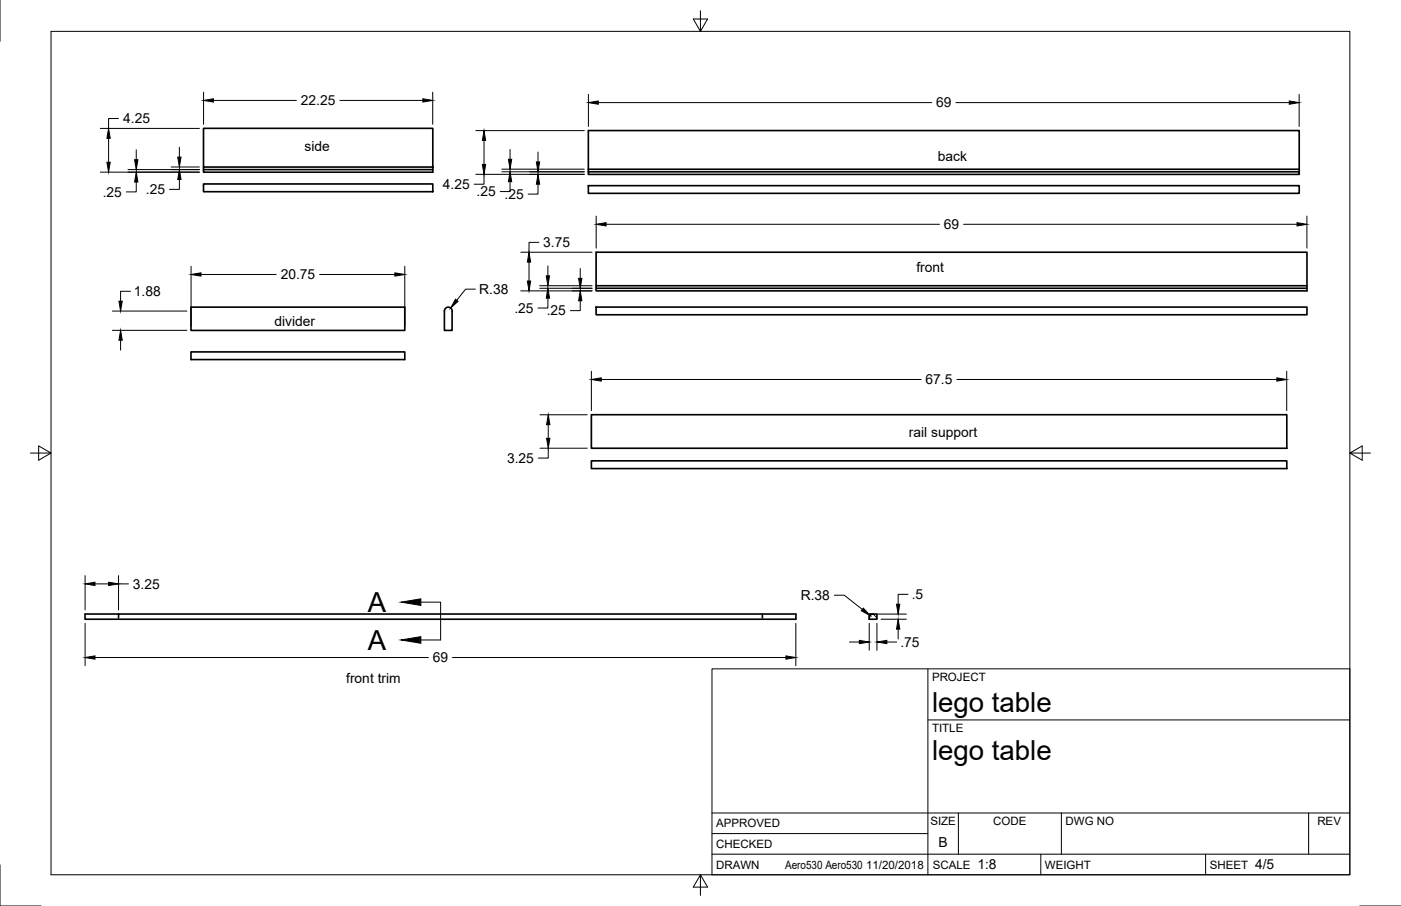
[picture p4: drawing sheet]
<svg xmlns="http://www.w3.org/2000/svg" width="432mm" height="279mm" viewBox="0 0 432 279" stroke-linecap="round" stroke-linejoin="round" font-family="sans-serif">
<!-- layer: Visible -->
<g fill="none" stroke="#000" stroke-width=".51">
<path d="M62.7 52.3v.8h70.7v-.8M62.7 51.5v.8h70.7M62.7 56.7h70.7v2.4h-70.7zM133.4 51.5v-11.9h-70.7v11.9h70.7v.8M181.3 52.2v-11.9h219.1v11.9M181.3 52.2v.8h219.1v.8h-219.1v-.8M181.3 52.2h219.1v.8M181.3 57.3h219.1v2.3h-219.1zM58.9 94.7h65.9v7.2h-65.9zM139.4 95.9a1.2 1.2 0 0 0-1.2-1.2 1.2 1.2 0 0 0-1.2 1.2v6h2.3v-6M183.7 88.1v-10.3h219.1v11.9h-219.1v-.8h219.1M183.7 94.7h219.1v2.4h-219.1z"/>
<path d="M402.8 88.1h-219.1v.8M58.9 108.5h65.9v2.4h-65.9zM182.3 127.9h214.3v10.3h-214.3zM182.3 142.1h214.3v2.4h-214.3zM36.5 189.4h-10.3v1.6h219.1v-1.6h-208.8v1.2M235 189.4v1.2M267.9 189.4h2.4v1.6h-2.4zM269.1 189.4l-.7 .2-.5 1"/>
</g>
<!-- layer: Border -->
<path d="M0 0v12.7M15.7 9.7h400.3v260.1h-400.3zM215.9 3.3v6.4l-2.2-3.8h4.4l-2.2 3.8M9.4 139.7h6.3l-3.8-2.2v4.4l3.8-2.2M416 139.7l3.8 2.2v-4.4l-3.8 2.2h6.4M0 266.7v12.7h12.7M215.9 269.8l2.2 3.8h-4.4l2.2-3.8v6.3M419.1 279.4h12.7" fill="none" stroke="#000" stroke-width=".31"/>
<!-- layer: Titleblock -->
<path d="M219.4 206.3h196.6v63.5h-196.6zM286 206.3v63.5M286 222h130M219.4 257.1h66.6M219.4 250.7h196.6M295.4 250.7v12.7M327.1 250.7v12.7M403.3 250.7v12.7M219.4 263.4h196.6M320.8 263.4v6.4M371.6 263.4v6.4" fill="none" stroke="#000" stroke-width=".31"/>
<!-- layer: Dimensions -->
<g fill="none" stroke="#000" stroke-width=".31">
<path d="M30.9 39.6h30.6M36.5 36.6h-3v3M62.7 28.4v9.9M65.8 31h25.6M104.8 31h25.5M133.4 28.4v9.9M181.4 29.1v9.9M184.4 31.6h102.8M294.6 31.6h102.8M400.4 29.1v9.9M30.9 53.1h30.6M33.5 42.7v7.3"/>
<path d="M39.5 52.3h22M42 56.1v3.1h-3.1M42 46.2v3.1M52.7 51.5h8.8M55.3 55.4v3h-3.1M55.3 45.4v3.1M146.6 40.3h33.5M146.6 53.8h33.5M149.2 53.8v3h-3.1M149.2 43.3v7.4M154.7 53h25.4M154.7 52.2h25.4"/>
<path d="M157.2 56v3.1h-3M157.2 46.1v3M165.8 56.8v3.1h-3M165.8 46.9v3M160.5 77.8h22M166.1 74.7h-3.1v3.1M183.7 66.6v9.9M186.8 69.2h102.8M297 69.2h102.8M402.8 66.6v9.9M34.6 95.9h23M40.2 89.8h-3v3.1"/>
<path d="M58.9 82.1v18.5M61.9 84.6h23.2M98.5 84.6h23.2M124.8 82.1v18.5M146.5 89.2h-3l-2.7 3.4M160.5 89.7h22M163 80.8v5.9M166.3 88.9h16.2M166.3 88.1h16.2M168.9 91.9v3.1h-3.1M168.9 82v3.1M178.8 92.8v3h-3"/>
<path d="M178.8 82.8v3.1M34.6 101.9h23M37.2 104.9v3.1M182.3 114.5v12.1M185.3 117h98.6M294.9 117h98.6M396.6 114.5v12.1M166.4 127.9h14.6M166.4 138.2h14.6M169 138.2v3.1h-3.1M169 131v4.2M26.2 177.5v10.6"/>
<path d="M36.5 177.5v10.6M26.2 192.2v13.1M29.3 180.1h4.2M36.5 180.1h3.1M245.3 192.2v13.1M257.2 183.6h3l5.6 4.3M261.8 198h3.1M267.9 192.2v8.3M270.3 192.2v8.3M270.4 189.4h9M271.5 191h7.9M273.3 198h3.1"/>
<path d="M276.8 194v3.1M279.9 183.3h-3.1v3M29.3 202.8h102.7M139.5 202.8h102.7"/>
</g>
<g fill="#000" stroke="#000" stroke-width=".31">
<path d="M62.7 31l3.1-.5v1zM130.3 30.5l3.1 .5-3.1 .5zM181.4 31.6l3-.5v1.1zM397.4 31.1l3 .5-3 .6zM33 50h1l-.5 3.1zM33.5 39.6l.5 3.1h-1zM41.5 49.3h1l-.5 3zM42 53.1l.5 3h-1zM54.8 48.5h1l-.5 3zM55.3 52.3l.5 3.1h-1zM149.2 40.3l.5 3h-1zM148.7 50.7h1l-.5 3.1z"/>
<path d="M156.7 49.1h1l-.5 3.1zM157.2 53l.5 3h-1zM165.3 49.9h1l-.5 3.1zM165.8 53.8l.5 3h-1zM183.7 69.2l3.1-.5v1zM399.8 68.7l3 .5-3 .5zM36.7 92.9h1l-.5 3zM58.9 84.6l3-.5v1.1zM121.7 84.1l3.1 .5-3.1 .6zM140.4 92.3l.8 .6-2.3 2.1zM162.5 86.7h1.1l-.6 3zM163 77.8l.6 3h-1.1z"/>
<path d="M168.4 85.1h1l-.5 3zM168.9 88.9l.5 3h-1zM178.3 85.9h1l-.5 3zM178.8 89.7l.5 3.1h-1zM37.2 101.9l.5 3h-1zM182.3 117l3-.5v1zM393.5 116.5l3.1 .5-3.1 .5zM169 127.9l.5 3.1h-1zM168.5 135.2h1l-.5 3zM26.2 180.1l3.1-.5v1zM33.5 179.6l3 .5-3 .5zM264.9 197.5l3 .5-3 .5z"/>
<path d="M266.1 187.5l2.1 2.3-2.7-1.5zM270.3 198l3-.5v1zM276.8 191l.5 3h-1zM276.3 186.3h1l-.5 3.1zM26.2 202.8l3.1-.5v1zM242.2 202.3l3.1 .5-3.1 .5z"/>
</g>
<!-- layer: Hatching -->
<path d="M269.1 189.4l1.2 1.1" fill="none" stroke="#000" stroke-width=".31"/>
<!-- layer: Annotations -->
<path d="M129.7 185.7h6.1v11.7h-6.1" fill="none" stroke="#000" stroke-width=".31"/>
<path d="M123.6 185.7l6.1-1v2zM123.6 197.4l6.1-1.1v2.1z" fill="#000" stroke="#000" stroke-width=".31"/>
<g font-size="8.5">
<text x="113.3" y="188.7">A</text>
<text x="113.3" y="200.4">A</text>
<text x="287.3" y="219.5">lego table</text>
<text x="287.3" y="234.5">lego table</text>
</g>
<g font-size="4.3">
<text x="92.8" y="32.5">22.25</text>
<text x="288.5" y="33.1">69</text>
<text x="38" y="38">4.25</text>
<text x="93.9" y="46.5">side</text>
<text x="289" y="49.7">back</text>
<text x="45" y="59.9">.25</text>
<text x="136.5" y="58.3">4.25</text>
<text x="31.7" y="60.7">.25</text>
<text x="146.9" y="60.6">.25 .25</text>
<text x="290.9" y="70.7">69</text>
<text x="167.4" y="76.2">3.75</text>
<text x="282.5" y="83.8">front</text>
<text x="86.5" y="86.1">20.75</text>
<text x="41.3" y="91.3">1.88</text>
<text x="147.7" y="90.7">R.38</text>
<text x="84.6" y="100.6">divider</text>
<text x="158.6" y="96.5">.25</text>
<text x="168.5" y="97.3">.25</text>
<text x="285.3" y="118.5">67.5</text>
<text x="280.1" y="134.7">rail support</text>
<text x="156.3" y="142.8">3.25</text>
<text x="40.9" y="181.6">3.25</text>
<text x="246.8" y="185.1">R.38</text>
<text x="281" y="184.8">.5</text>
<text x="277.5" y="199.5">.75</text>
<text x="133.4" y="204.3">69</text>
<text x="106.7" y="210.7">front trim</text>
<text x="289.3" y="261.2">B</text>
<text x="301.2" y="268.1">1:8</text>
<text x="386.8" y="268.1">4/5</text>
</g>
<g font-size="3.5">
<text x="287.3" y="210.1">PROJECT</text>
<text x="287.3" y="225.8">TITLE</text>
<text x="220.7" y="255.2">APPROVED</text>
<text x="286.7" y="254.5">SIZE</text>
<text x="306.1" y="254.5">CODE</text>
<text x="328.4" y="254.5">DWG NO</text>
<text x="406" y="254.5">REV</text>
<text x="220.7" y="261.5">CHECKED</text>
<text x="220.7" y="267.9">DRAWN</text>
<text x="242" y="267.9">Aero530 Aero530</text>
<text x="267" y="267.9">11/20/2018</text>
<text x="287.5" y="267.9">SCALE</text>
<text x="322.1" y="267.9">WEIGHT</text>
<text x="372.9" y="267.9">SHEET</text>
</g>
</svg>
